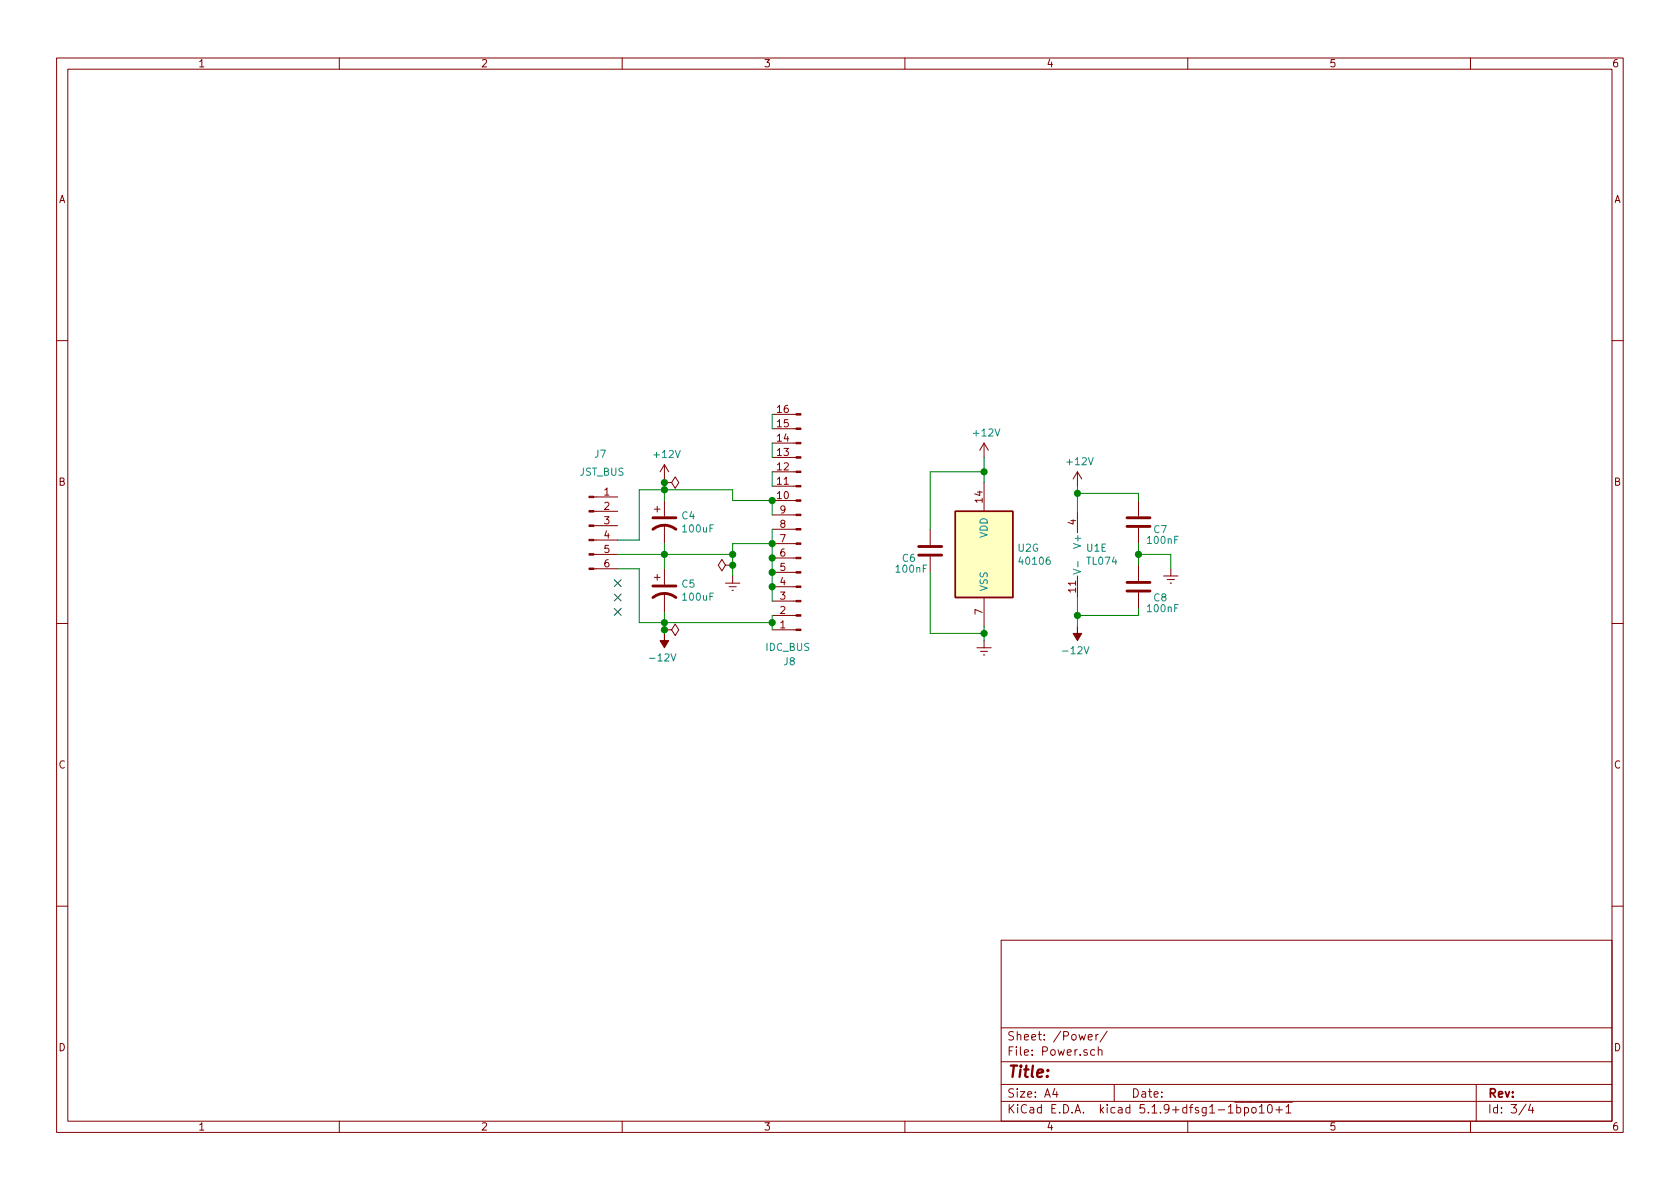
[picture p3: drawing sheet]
<svg xmlns="http://www.w3.org/2000/svg" width="297mm" height="210mm" viewBox="0 0 297 210" stroke-linecap="round" stroke-linejoin="round" font-family="sans-serif">
<g fill="none" stroke="#840000" stroke-width=".18">
<path d="M10 10.3h277v189.9h-277zM12 12.2h273v186.1h-273zM60 10.3v1.9M110 10.3v1.9M160 10.3v1.9M210 10.3v1.9M260 10.3v1.9M10 60.2h2M136.5 73.3h4.2M136.5 75.8h4.2M136.5 78.4h4.2M174 78.4v2.5"/>
<path d="M174 78.4l-.8 1.2M174 78.4l.8 1.2M285 60.2h2M105 98h4.2M105 95.5h4.2M105 93h4.2M105 90.4h4.2M105 87.9h4.2M115.7 90h1M116.2 89.5v1M117.5 85.3h1.2l.7-1 .6 1-.6 1.1-.7-1.1M117.5 85.3h.1"/>
<path d="M117.5 82.2l-.8 1.2M117.5 82.2v2.5M117.5 88.5v2.8M117.5 92.8v3.3M117.5 82.2l.7 1.2M128.3 99.9l-.7-1-.6 1 .6 1.1 .7-1.1h1.2M129.5 99.9h.1M136.5 80.9h4.2M136.5 83.4h4.2M136.5 86h4.2M136.5 88.5h4.2M136.5 91.1h4.2"/>
<path d="M136.5 93.6h4.2M136.5 96.1h4.2M136.5 98.7h4.2M164.5 93.6v2.8M164.5 98.4v2.8M174 85.3v5.1M190.5 83.4v2.6M190.5 90.4v3.8M190.5 83.4l-.8 1.3M190.5 83.4l.8 1.3M201.3 88.5v2.8M201.3 93.3v2.8"/>
<path d="M201.3 99.9v2.8M10 110.3h2M105 100.6h4.2M115.7 102.1h1M116.2 101.6v1M117.5 111.4h1.2l.7-1 .6 1-.6 1-.7-1M117.5 111.4h.1M117.5 100.6v2.8M117.5 104.9v3.3M128.3 103.1h2.5M128.9 103.8h1.3M129.4 104.4h.3"/>
<path d="M129.5 101.8v1.3M136.5 103.8h4.2M136.5 101.2h4.2M136.5 106.3h4.2M136.5 108.8h4.2M136.5 111.4h4.2M172.7 114.5h2.6M173.4 115.2h1.2M173.9 115.8h.2M174 105.7v5M174 113.3v1.2M190.5 101.8v3.9"/>
<path d="M201.3 104.8v2.8M205.7 101.8h2.6M206.4 102.5h1.2M206.9 103.1h.2M207 100.6v1.2M285 110.3h2M10 160.2h2M177 166.3h108v32h-108zM285 160.2h2M60 198.3v1.9M110 198.3v1.9M160 198.3v1.9"/>
<path d="M177 194.8h108M177 191.8h108M177 187.8h108M177 181.8h108M186.5 192.5l-.4 1h1M186.8 193v1M192.4 183.4l.7-.1v-.3l-.5-.1-.2 .2 .1 .7h.6M193.5 185.7l-.4-.1-.3 .3 .1 .6 .2 .1 .4-.1M193.8 182.9v1M194.2 185.7h.1a.37 .37 0 0 1 .5 .1v.8M194.2 182.9l-.4 .2v.1M194.2 185.1v1.5"/>
<path d="M195.8 182.3l-1.3 2M197 191.8v3M210 198.3v1.9M218.3 194.9h10.2M218.7 195.9l.4-.1 .3 .3-.1 .6h-.6M218.7 195.3v1.5M220 195.9l.4-.1 .4 .3-.1 .6-.3 .1-.4-.1M220 195.8v1.5M221.4 196l.2-.2 .4 .2v.7l-.2 .1-.4-.1zM222.7 195.8l.4-.5v1.5M222.7 196.8h.8M224.2 195.5l.4-.2a.94 .94 0 0 1 0 1.5l-.4-.3-.1-.6z"/>
<path d="M225.6 196.3h1.1M226.2 195.7v1.1M227.4 195.8l.4-.5v1.5M227.4 196.8h.8M260 198.3v1.9M261 191.8v6.5M269.8 195.2l-1.2 2M270.6 195.2l-.3 1.1h.9M271 195.8v1"/>
</g>
<g fill="#840000" stroke="#840000" stroke-width=".18">
<path d="M117.5 112v1.3h.7l-.7 1.2-.8-1.2h.8z"/>
<path d="M140.7 73.1h.9v.3h-.9z"/>
<path d="M140.7 75.7h.9v.2h-.9z"/>
<path d="M140.7 78.2h.9v.3h-.9z"/>
<path d="M140.7 80.8h.9v.2h-.9z"/>
<path d="M140.7 83.3h.9v.3h-.9z"/>
<path d="M140.7 85.8h.9v.3h-.9z"/>
<path d="M140.7 88.4h.9v.2h-.9z"/>
<path d="M140.7 90.9h.9v.3h-.9z"/>
<path d="M140.7 93.5h.9v.2h-.9z"/>
<path d="M140.7 96h.9v.3h-.9z"/>
<path d="M140.7 98.5h.9v.3h-.9z"/>
<path d="M140.7 101.1h.9v.2h-.9z"/>
<path d="M140.7 103.6h.9v.3h-.9z"/>
<path d="M140.7 106.2h.9v.2h-.9z"/>
<path d="M140.7 108.7h.9v.3h-.9z"/>
<path d="M140.7 111.2h.9v.3h-.9z"/>
<path d="M190.5 110.7v1.3h.8l-.8 1.3-.8-1.3h.8z"/>
<path d="M104.1 100.5h.9v.2h-.9z"/>
<path d="M104.1 97.9h.9v.3h-.9z"/>
<path d="M104.1 95.4h.9v.2h-.9z"/>
<path d="M104.1 92.8h.9v.3h-.9z"/>
<path d="M104.1 90.3h.9v.2h-.9z"/>
<path d="M104.1 87.8h.9v.2h-.9z"/>
</g>
<path d="M168.9 90.4h10.2v15.3h-10.2z" fill="#ffffc2" stroke="#ffffc2" stroke-width=".18"/>
<path d="M168.9 90.4h10.2v15.3h-10.2z" fill="none" stroke="#840000" stroke-width=".25"/>
<path d="M115.4 93.6a3.3 3.3 0 0 1 4.1 0M115.4 91.6h4.1M162.4 98.2h4.1M162.4 96.6h4.1M199.3 91.6h4M199.3 93.1h4M115.4 105.7a3.3 3.3 0 0 1 4.1 0M115.4 103.6h4.1M199.3 104.5h4M199.3 103h4" fill="none" stroke="#840000" stroke-width=".51"/>
<path d="M190.6 99.3v.9M189.8 100.7l1.3 .4-1.3 .4" fill="none" stroke="#008484" stroke-width=".18"/>
<g fill="none" stroke="#008400" stroke-width=".18">
<path d="M136.5 73.3v2.5M136.5 78.4v2.5M109.2 98h20.3M117.5 84.7v3.8M117.5 96.1v4.5M136.5 91.1v-2.6h-7v-1.9h-16.5v8.9h-3.8M136.5 96.1h-7v5.7M136.5 83.4v2.6M136.5 93.6v12.7M174 80.9v4.4M174 83.4h-9.5v10.2M190.5 86v4.4"/>
<path d="M190.5 87.2h10.8v1.3M201.3 96.1v3.8M201.3 98h5.7v2.6M109.2 100.6h3.8v9.5h23.5M117.5 108.2v3.8M136.5 108.8v2.6M164.5 101.2v10.8h9.5M174 110.7v2.6M190.5 105.7v5M201.3 107.6v1.2h-10.8"/>
</g>
<g fill="#008400" stroke="#008400" stroke-width=".25">
<circle cx="117.5" cy="98" r=".51"/>
<circle cx="201.3" cy="98" r=".51"/>
<circle cx="174" cy="112" r=".51"/>
<circle cx="190.5" cy="108.8" r=".51"/>
<circle cx="136.5" cy="101.2" r=".51"/>
<circle cx="129.5" cy="98" r=".51"/>
<circle cx="136.5" cy="88.5" r=".51"/>
<circle cx="117.5" cy="111.4" r=".51"/>
<circle cx="117.5" cy="85.3" r=".51"/>
<circle cx="136.5" cy="103.8" r=".51"/>
<circle cx="190.5" cy="87.2" r=".51"/>
<circle cx="129.5" cy="99.9" r=".51"/>
<circle cx="136.5" cy="98.7" r=".51"/>
<circle cx="136.5" cy="96.1" r=".51"/>
<circle cx="136.5" cy="110.1" r=".51"/>
<circle cx="174" cy="83.4" r=".51"/>
<circle cx="117.5" cy="110.1" r=".51"/>
<circle cx="117.5" cy="86.6" r=".51"/>
</g>
<path d="M108.6 107.6l1.2 1.2M108.6 105l1.2 1.3M108.6 102.5l1.2 1.2M109.8 107.6l-1.2 1.2M109.8 105l-1.2 1.3M109.8 102.5l-1.2 1.2" fill="none" stroke="#000084" stroke-width=".18"/>
<text font-size="2.8" fill="#840000" x="178" y="190.5">Title:</text>
<g font-size="2.1" fill="#840000">
<text x="178" y="184">Sheet: /Power/</text>
<text x="178" y="186.7">File: Power.sch</text>
<text x="178" y="196.9">KiCad E.D.A. kicad 5.1.9+dfsg1-1bpo10+1</text>
<text x="178" y="194.1">Size: A4</text>
<text x="200" y="194.1">Date:</text>
<text x="263" y="194.1">Rev:</text>
<text x="263" y="196.9">Id: 3/4</text>
</g>
<g font-size="1.8" fill="#840000">
<text x="35" y="11.9">1</text>
<text x="85" y="11.9">2</text>
<text x="135" y="11.9">3</text>
<text x="185" y="11.9">4</text>
<text x="235" y="11.9">5</text>
<text x="285" y="11.9">6</text>
<text x="10.4" y="35.9">A</text>
<text x="285.4" y="35.9">A</text>
<text x="137.5" y="75.6">15</text>
<text x="137.5" y="73">16</text>
<text x="137.5" y="83.2">12</text>
<text x="137.5" y="80.6">13</text>
<text x="137.5" y="78.1">14</text>
<text x="10.4" y="85.9">B</text>
<text x="106.8" y="87.6">1</text>
<text x="137.5" y="88.3">10</text>
<text x="137.5" y="85.7">11</text>
<text x="173.7" y="88.8" transform="rotate(-90 173.7 88.8)">14</text>
<text x="285.4" y="85.9">B</text>
<text x="106.8" y="90.2">2</text>
<text x="106.8" y="92.7">3</text>
<text x="106.8" y="95.2">4</text>
<text x="137.9" y="95.9">7</text>
<text x="137.9" y="93.3">8</text>
<text x="137.9" y="90.8">9</text>
<text x="190.2" y="92.8" transform="rotate(-90 190.2 92.8)">4</text>
<text x="106.8" y="97.8">5</text>
<text x="106.8" y="100.3">6</text>
<text x="137.9" y="101">5</text>
<text x="137.9" y="98.4">6</text>
<text x="137.9" y="106">3</text>
<text x="137.9" y="103.5">4</text>
<text x="190.2" y="104.7" transform="rotate(-90 190.2 104.7)">11</text>
<text x="137.9" y="111.1">1</text>
<text x="137.9" y="108.6">2</text>
<text x="173.7" y="108.7" transform="rotate(-90 173.7 108.7)">7</text>
<text x="10.4" y="135.9">C</text>
<text x="285.4" y="135.9">C</text>
<text x="10.4" y="185.9">D</text>
<text x="285.4" y="185.9">D</text>
<text x="35" y="199.9">1</text>
<text x="85" y="199.9">2</text>
<text x="135" y="199.9">3</text>
<text x="185" y="199.9">4</text>
<text x="235" y="199.9">5</text>
<text x="285" y="199.9">6</text>
</g>
<g font-size="1.8" fill="#008484">
<text x="172.3" y="77.2">+12V</text>
<text x="105.2" y="80.9">J7</text>
<text x="115.8" y="81">+12V</text>
<text x="188.8" y="82.3">+12V</text>
<text x="102.5" y="84.1">JST_BUS</text>
<text x="120.6" y="91.8">C4</text>
<text x="120.9" y="94.2">100uF</text>
<text x="174.6" y="95.2" transform="rotate(-90 174.6 95.2)">VDD</text>
<text x="204" y="94.3">C7</text>
<text x="158.6" y="101.3">100nF</text>
<text x="159.6" y="99.4">C6</text>
<text x="180" y="97.6">U2G</text>
<text x="180.5" y="99.9">40106</text>
<text x="191.1" y="96.6" transform="rotate(-90 191.1 96.6)">V+</text>
<text x="192.2" y="97.6">U1E</text>
<text x="192.3" y="99.9">TL074</text>
<text x="203" y="96.2">100nF</text>
<text x="120.6" y="103.9">C5</text>
<text x="120.9" y="106.2">100uF</text>
<text x="174.6" y="104.6" transform="rotate(-90 174.6 104.6)">VSS</text>
<text x="204" y="106.3">C8</text>
<text x="203" y="108.2">100nF</text>
<text x="115.2" y="117">-12V</text>
<text x="135.4" y="115.1">IDC_BUS</text>
<text x="138.6" y="117.6">J8</text>
<text x="188.3" y="115.7">-12V</text>
</g>
</svg>
